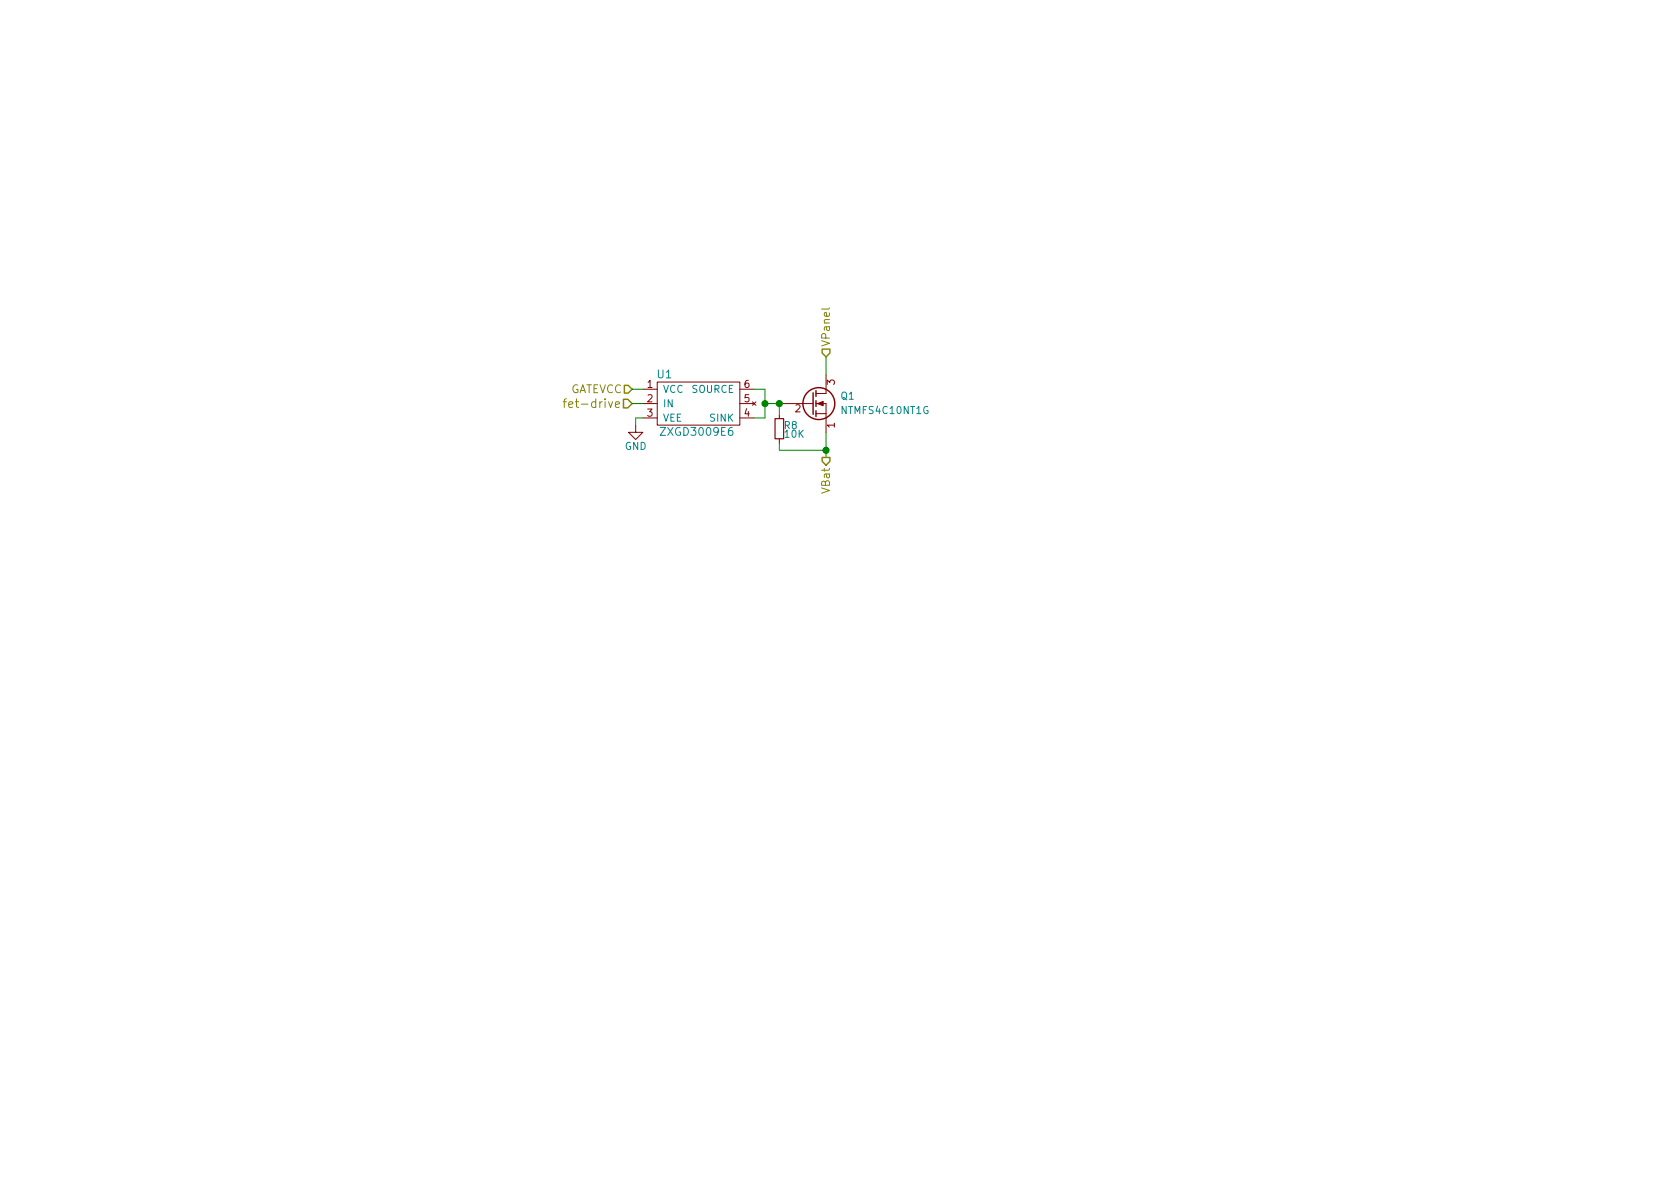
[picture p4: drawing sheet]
EESchema Schematic File Version 2
LIBS:power
LIBS:device
LIBS:transistors
LIBS:conn
LIBS:linear
LIBS:regul
LIBS:74xx
LIBS:cmos4000
LIBS:adc-dac
LIBS:memory
LIBS:xilinx
LIBS:microcontrollers
LIBS:dsp
LIBS:microchip
LIBS:analog_switches
LIBS:motorola
LIBS:texas
LIBS:intel
LIBS:audio
LIBS:interface
LIBS:digital-audio
LIBS:philips
LIBS:display
LIBS:cypress
LIBS:siliconi
LIBS:opto
LIBS:atmel
LIBS:contrib
LIBS:valves
LIBS:PWM10-cache
EELAYER 25 0
EELAYER END
$Descr A4 11693 8268
encoding utf-8
Sheet 4 7
Title ""
Date ""
Rev ""
Comp ""
Comment1 ""
Comment2 ""
Comment3 ""
Comment4 ""
$EndDescr
$Comp
L ZXGD3009E6 U1
U 1 1
P 4875 2800
F 0 "U1" H 4625 3000 55  0000 C CNN
F 1 "ZXGD3009E6" H 4850 2600 55  0000 C CNN
F 2 "TO_SOT_Packages_SMD:SOT-363_SC-70-6_Handsoldering" H 4875 2800 55  0001 C CNN
F 3 "" H 4875 2800 55  0000 C CNN
	1    4875 2800
	1    0    0    -1  
$EndComp
Text HLabel 4400 2700 0    55   Input ~ 0
GATEVCC
Wire Wire Line
	4400 2700 4475 2700
$Comp
L GND #PWR026
U 1 1
P 4425 2950
F 0 "#PWR026" H 4425 2700 50  0001 C CNN
F 1 "GND" H 4425 2800 50  0000 C CNN
F 2 "" H 4425 2950 50  0000 C CNN
F 3 "" H 4425 2950 50  0000 C CNN
	1    4425 2950
	1    0    0    -1  
$EndComp
Wire Wire Line
	4475 2900 4425 2900
Wire Wire Line
	4425 2900 4425 2950
Wire Wire Line
	5250 2700 5325 2700
Wire Wire Line
	5325 2700 5325 2900
Wire Wire Line
	5325 2900 5250 2900
Wire Wire Line
	5325 2800 5450 2800
Connection ~ 5325 2800
Wire Wire Line
	5750 2475 5750 2600
Text HLabel 5750 2475 1    55   Input ~ 0
VPanel
Text HLabel 5750 3175 3    55   Output ~ 0
VBat
$Comp
L R_Small R8
U 1 1
P 5425 2975
F 0 "R8" H 5455 2995 50  0000 L CNN
F 1 "10K" H 5455 2935 50  0000 L CNN
F 2 "Resistors_SMD:R_0603_HandSoldering" H 5425 2975 50  0001 C CNN
F 3 "" H 5425 2975 50  0000 C CNN
	1    5425 2975
	1    0    0    -1  
$EndComp
Wire Wire Line
	5425 2875 5425 2800
Connection ~ 5425 2800
Wire Wire Line
	5750 3175 5750 3000
Wire Wire Line
	5425 3075 5425 3125
Wire Wire Line
	5425 3125 5750 3125
Connection ~ 5750 3125
$Comp
L Q_NMOS_SGD Q1
U 1 1
P 5650 2800
F 0 "Q1" H 5950 2850 50  0000 R CNN
F 1 "NTMFS4C10NT1G" H 5850 2750 50  0000 L CNN
F 2 "Transistors:PG-TDSON-8" H 5850 2900 50  0001 C CNN
F 3 "" H 5650 2800 50  0000 C CNN
	1    5650 2800
	1    0    0    -1  
$EndComp
Text HLabel 4400 2800 0    60   Input ~ 0
fet-drive
Wire Wire Line
	4400 2800 4475 2800
$EndSCHEMATC
